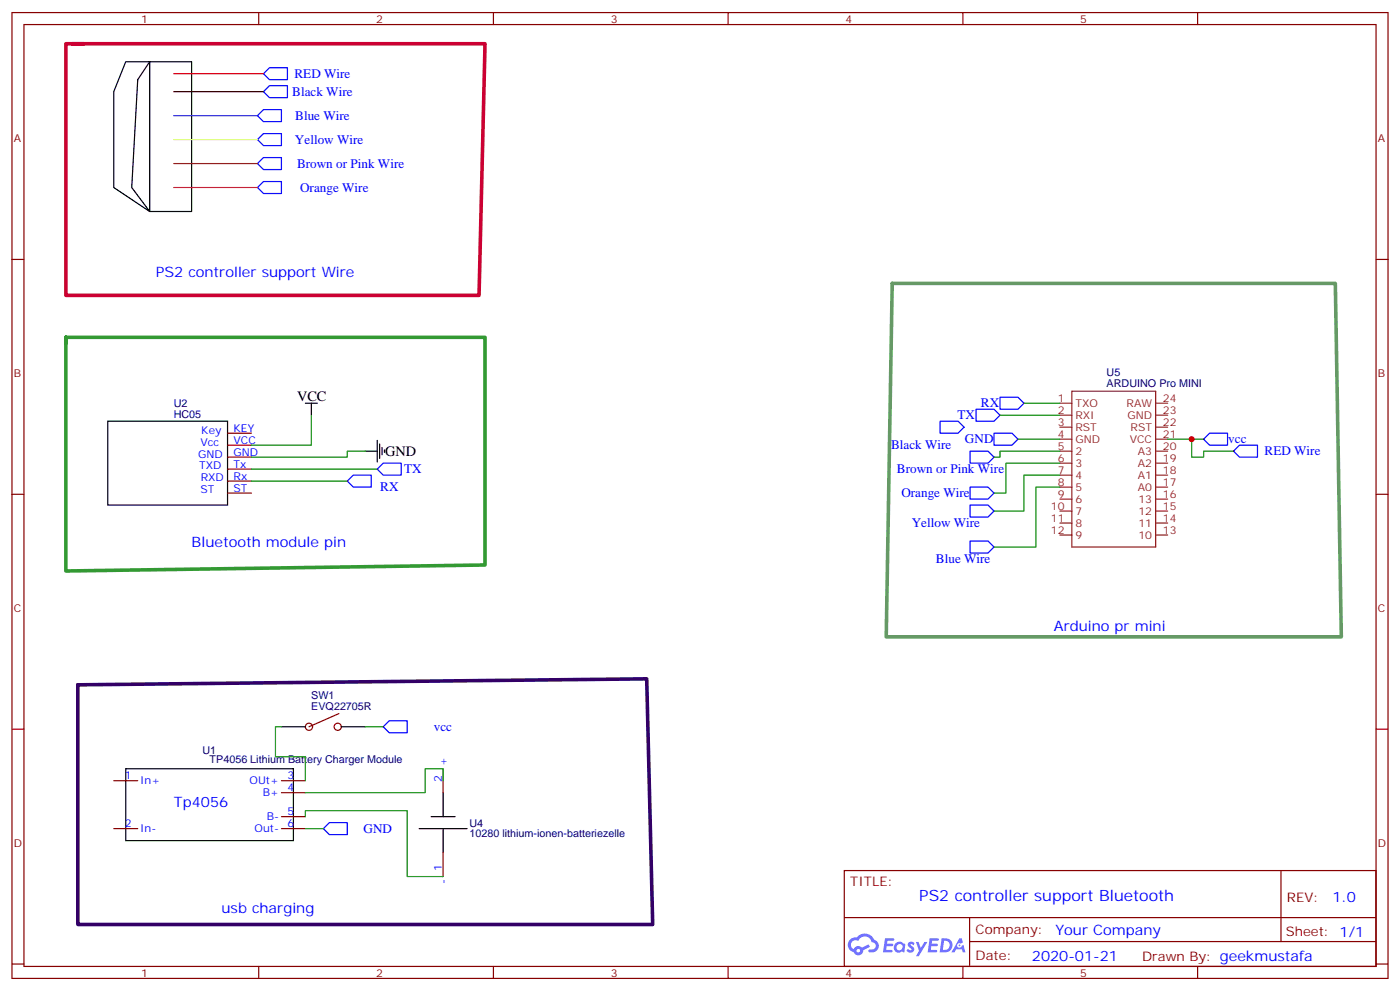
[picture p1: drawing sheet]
<svg xmlns="http://www.w3.org/2000/svg" width="412mm" height="292mm" viewBox="0 0 412 292" stroke-linecap="round" stroke-linejoin="round" font-family="sans-serif">
<path d="M37 18.2l-3.5 8.8v28.2l10.6 7.1-5.3-7.1 1.8-31.7 3.5-5.3h12.3v44.1h-12.3v-44.1z" fill="none" stroke="#000" stroke-width=".35"/>
<path d="M19.4 99.3h123.5v67l-123.5 1.8v-68.8v1.8" fill="none" stroke="#393" stroke-width="1.1"/>
<path d="M22.9 201.6l167.6-1.8 1.8 72.4h-169.4z" fill="none" stroke="#306" stroke-width="1.1"/>
<path d="M262.8 83.4h130.5l1.8 104.1h-134z" fill="none" stroke="#696" stroke-width="1.1"/>
<path d="M21.2 12.9h121.7l-1.8 74.1h-121.7v-74.1h5.3" fill="none" stroke="#c03" stroke-width="1.1"/>
<g fill="none" stroke="#870000" stroke-width=".35">
<path d="M3.5 3.7h405.4v284.3h-405.4zM7.1 7.2h398.2v277.3h-398.2zM76.2 3.7v3.5M145.3 3.7v3.5M214.5 3.7v3.5M283.6 3.7v3.5M352.8 3.7v3.5M3.5 76.4h3.6M405.3 76.4h3.6M3.5 145.5h3.6M405.3 145.5h3.6M3.5 214.7h3.6"/>
<path d="M405.3 214.7h3.6M248.7 256.3h156.6v28.2h-156.6zM377.3 256.3v20.9M248.7 270.1h156.5M285.6 277.2h119.6M285.6 270.1v14.2M3.5 283.8h3.6M76.2 284.5v3.5M145.3 284.5v3.5M214.5 284.5v3.5M283.6 284.5v3.5M352.8 284.5v3.5"/>
<path d="M405.3 283.8h3.6"/>
</g>
<g fill="#5487ff">
<path d="M267.7 277.5a1.22 1.22 0 0 1 1.7 .2l-.4 .6a.47 .47 0 0 0-.3-.4 .47 .47 0 0 0-.5 .2l.1 .2a1.14 1.14 0 0 1 .8 1.8 1.14 1.14 0 0 1-1.9 0l-.2-.2 .5-.6 .7 .5a.29 .29 0 0 0 .3-.3 .29 .29 0 0 0-.2-.3 1.04 1.04 0 0 1-.6-1.7z"/>
<path d="M260.7 276.2h2.4l.3 .2-.2 .5-1.8 .1-.1 .8h1.5l.3 .4-.3 .4h-1.6l-.2 1.1h1.7l.2 .3-.2 .3-2.6 .1z"/>
<path d="M273.8 276.2h2.4l.3 .2-.1 .5-1.8 .1-.2 .8h1.6l.3 .4-.4 .4-1.6-.1-.1 1.1 1.7 .1 .2 .3-.2 .3-2.6 .1z"/>
<path d="M282.6 276.2h.7l.3 1.3-.6 .3a.69 .69 0 0 0-1 .3 .69 .69 0 0 0 .4 .9 .69 .69 0 0 0 .9-.6l.5-.2 .6 2.2h-.8l-.2-.9h-1.8l-.5 .9h-.8z"/>
<path d="M269.8 277.3h.8l.6 1.8 1.1-1.8h.9l-2.6 4.2h-.8l.9-1.5z"/>
<path d="M277.4 276.2l-.6 4.2h1.3a2.11 2.11 0 0 0 2.5-2.1 2.11 2.11 0 0 0-2.5-2.1zM278.1 277a1.39 1.39 0 0 1 1.7 1.4 1.39 1.39 0 0 1-1.8 1.2h-.3z"/>
<path d="M263.7 277.8a1.54 1.54 0 0 0-.1 2.2 1.54 1.54 0 0 0 2.2 .1l.6 .3 .3-2.3-.2-.3h-.4a1.49 1.49 0 0 0-2.4 0zM264 278.8a.94 .94 0 0 1 1.8 0 .94 .94 0 0 1-1.8 0z"/>
<path d="M250.4 276.6a2.18 2.18 0 0 0 1.1 3.7 1.44 1.44 0 0 0 1.6 .9 1.44 1.44 0 0 0 1.2-1.4l2-1.1-.5-.7-1.9 1a1.47 1.47 0 0 0-2.4 .4 1.39 1.39 0 0 1-.7-1.9 1.39 1.39 0 0 1 2-.5 2.12 2.12 0 0 1 2.2-1.3 2.12 2.12 0 0 1 1.9 1.7 1.14 1.14 0 0 1 1.1 1.4 1.14 1.14 0 0 1-1.7 .7 .43 .43 0 0 0-.5 .4 .43 .43 0 0 0 .4 .5 1.98 1.98 0 0 0 2.5-1.2 1.98 1.98 0 0 0-1.2-2.6 3.1 3.1 0 0 0-5.3-.6l-.9 .1zM252.3 279.9a.55 .55 0 0 1 1.1 0 .55 .55 0 0 1-1.1 0z"/>
<circle cx="282.6" cy="278.3" r=".26"/>
</g>
<g fill="none" stroke="#000" stroke-width=".35">
<path d="M90 118.7h3.5M91.7 118.7v3.5M31.7 124h35.3v24.7h-35.3zM107.6 132.8h3.5M111.1 129.6v6.4M111.8 130.7v4.2M112.5 131.8v2.1M113.2 132.5v.7M82.9 214h7.1M100.5 214h7.1M37 226.3h49.4v21.2h-49.4zM130.5 233.4v7"/>
<path d="M123.5 243.9h14.1M127 240.4h7.1M130.5 243.9v7.1"/>
</g>
<g fill="none" stroke="#870000" stroke-width=".35">
<path d="M67 131.1h7.1M67 134.6h7.1M67 138.1h7.1M67 127.5h7.1M67 141.6h7.1M67 145.2h7.1M99.8 210.1l-8.8 3.9M33.5 229.8h7.1M82.9 229.8h7.1M82.9 233.4h7.1M130.5 226.3v7.1M33.5 243.9h7.1"/>
<path d="M82.9 243.9h7.1M82.9 240.4h7.1M130.5 251v7.1"/>
<circle cx="91" cy="214" r="1.06"/>
<circle cx="99.5" cy="214" r="1.06"/>
</g>
<g fill="none" stroke="#8c2424" stroke-width=".35">
<path d="M312.2 118.7h3.5M315.7 115.2h24.7v45.8h-24.7zM340.4 118.7h3.6M312.2 132.8h3.5M312.2 136.3h3.5M312.2 139.9h3.5M312.2 129.3h3.5M312.2 122.2h3.5M312.2 125.8h3.5M340.4 132.8h3.6M340.4 136.3h3.6M340.4 139.9h3.6"/>
<path d="M340.4 129.3h3.6M340.4 122.2h3.6M340.4 125.8h3.6M312.2 143.4h3.5M312.2 146.9h3.5M312.2 150.5h3.5M312.2 154h3.5M312.2 157.5h3.5M340.4 143.4h3.6M340.4 146.9h3.6M340.4 150.5h3.6M340.4 154h3.6"/>
<path d="M340.4 157.5h3.6"/>
</g>
<g fill="none" stroke="#00f" stroke-width=".35">
<path d="M75.8 34l1.8-1.7h5.3v3.5h-5.3zM77.6 21.7l1.8-1.8h5.3v3.6h-5.3zM79.4 25.2h5.3v3.6h-5.3l-1.8-1.8zM75.8 41.1l1.8-1.8h5.3v3.6h-5.3zM75.8 48.2l1.8-1.8h5.3v3.5h-5.3zM77.6 53.4h5.3v3.6h-5.3l-1.8-1.8zM294.6 116.9h5.3l1.7 1.8-1.7 1.8h-5.3zM112.9 136.3h5.3v3.6h-5.3l-1.8-1.8zM276.9 124h5.3l1.8 1.8-1.8 1.7h-5.3zM285.8 132.8h5.2l1.8 1.8-1.8 1.7h-5.2zM287.5 120.5h5.3l1.8 1.7-1.8 1.8h-5.3zM292.8 127.5h5.3l1.8 1.8-1.8 1.8h-5.3z"/>
<path d="M354.5 129.3l1.8-1.8h5.3v3.6h-5.3zM363.4 132.8l1.7-1.7h5.3v3.5h-5.3zM102.3 141.6l1.8-1.7h5.3v3.5h-5.3zM285.8 143.4h5.2l1.8 1.8-1.8 1.7h-5.2zM285.8 148.7h5.2l1.8 1.8-1.8 1.7h-5.2zM285.8 159.3h5.2l1.8 1.7-1.8 1.8h-5.2zM112.9 214l1.8-1.8h5.2v3.5h-5.2zM95.2 243.9l1.8-1.7h5.3v3.5h-5.3z"/>
</g>
<g fill="none" stroke="#008700" stroke-width=".35">
<path d="M301.6 118.7h10.6M74.1 138.1h37M91.7 122.2v8.9h-17.6M107.6 132.8h-5.3v1.8h-28.2M294.6 122.2h17.6M299.9 129.3h12.3M312.2 132.8h-17.6v1.8h-1.8M312.2 136.3h-15.9v8.9h-3.5M312.2 139.9h-10.6v10.6h-8.8M344 129.3h10.5M351 129.3v5.3h3.5v-1.8h8.9M74.1 141.6h28.2"/>
<path d="M312.2 143.4h-7v17.6h-12.4M82.9 214h-1.8v8.8h8.9v7M107.6 214h5.3M130.5 229.8v-3.5h-5.3v7.1h-35.2M90 240.4v-1.7h29.9v19.4h10.6M90 243.9h5.2"/>
</g>
<path d="M51.2 21.7h26.4" fill="none" stroke="#f00" stroke-width=".35"/>
<path d="M51.2 27h26.4" fill="none" stroke="#300" stroke-width=".35"/>
<path d="M51.2 34h24.6" fill="none" stroke="#30c" stroke-width=".35"/>
<path d="M51.2 41.1h24.6" fill="none" stroke="#cf3" stroke-width=".35"/>
<path d="M51.2 55.2h24.6" fill="none" stroke="#f60" stroke-width=".35"/>
<path d="M51.2 48.2h24.6" fill="none" stroke="#960" stroke-width=".35"/>
<circle cx="351" cy="129.3" r=".88" fill="#c00"/>
<text font-size="4.6" fill="#00f" x="270.8" y="265.3">PS2 controller support Bluetooth</text>
<g font-size="4.2" fill="#00f">
<text x="45.9" y="81.7">PS2 controller support Wire</text>
<text x="56.4" y="161">Bluetooth module pin</text>
<text x="310.4" y="185.7">Arduino pr mini</text>
<text x="51.2" y="237.6">Tp4056</text>
<text x="65.3" y="268.6">usb charging</text>
<text x="392.5" y="265.6">1.0</text>
<text x="310.9" y="275.1">Your Company</text>
<text x="304" y="282.9">2020-01-21</text>
</g>
<g font-size="4.2">
<text x="87.5" y="118">VCC</text>
<text x="113.4" y="134.2">GND</text>
</g>
<g font-size="3.9" fill="#00f">
<text x="86.8" y="22.9">RED Wire</text>
<text x="86.1" y="28.2">Black Wire</text>
<text x="87" y="35.3">Blue Wire</text>
<text x="86.9" y="42.3">Yellow Wire</text>
<text x="87.5" y="49.4">Brown or Pink Wire</text>
<text x="88.4" y="56.4">Orange Wire</text>
<text x="288.9" y="119.9">RX</text>
<text x="282.1" y="123.5">TX</text>
<text x="284.3" y="130.5">GND</text>
<text x="361.8" y="130.5">vcc</text>
<text x="262.5" y="132.3">Black Wire</text>
<text x="372.5" y="134.1">RED Wire</text>
<text x="119" y="139.4">TX</text>
<text x="264.2" y="139.3">Brown or Pink Wire</text>
<text x="112" y="144.7">RX</text>
<text x="265.5" y="146.4">Orange Wire</text>
<text x="268.6" y="155.2">Yellow Wire</text>
<text x="275.7" y="165.8">Blue Wire</text>
<text x="127.8" y="215.2">vcc</text>
<text x="107.1" y="245.2">GND</text>
</g>
<g font-size="3.9" fill="#800">
<text x="250.5" y="260.9">TITLE:</text>
<text x="379.1" y="265.6">REV:</text>
<text x="287.4" y="275.1">Company:</text>
<text x="378.7" y="275.7">Sheet: 1/1</text>
<text x="287.4" y="282.8">Date:</text>
<text x="336.4" y="282.8">Drawn By: geekmustafa</text>
</g>
<g font-size="3.2" fill="#800">
<text x="41.6" y="6.7">1</text>
<text x="110.8" y="6.7">2</text>
<text x="179.9" y="6.7">3</text>
<text x="249.1" y="6.7">4</text>
<text x="318.2" y="6.7">5</text>
<text x="4.1" y="41.8">A</text>
<text x="405.9" y="41.8">A</text>
<text x="4.1" y="110.9">B</text>
<text x="405.9" y="110.9">B</text>
<text x="4.1" y="180.1">C</text>
<text x="405.9" y="180.1">C</text>
<text x="4.1" y="249.2">D</text>
<text x="405.9" y="249.2">D</text>
<text x="41.6" y="287.5">1</text>
<text x="110.8" y="287.5">2</text>
<text x="179.9" y="287.5">3</text>
<text x="249.1" y="287.5">4</text>
<text x="318.2" y="287.5">5</text>
</g>
<g font-size="3.2" fill="#000080">
<text x="326" y="113.9">ARDUINO Pro MINI</text>
<text x="326" y="110.8">U5</text>
<text x="51.2" y="119.7">U2</text>
<text x="51.2" y="122.9">HC05</text>
<text x="91.7" y="209">EVQ22705R</text>
<text x="91.7" y="205.8">SW1</text>
<text x="59.6" y="221.9">U1</text>
<text x="61.7" y="224.5">TP4056 Lithium Battery Charger Module</text>
<text x="138.3" y="243.4">U4</text>
<text x="138.3" y="246.5">10280 lithium-ionen-batteriezelle</text>
</g>
<g font-size="3.2" fill="#8d2323">
<text x="311.6" y="118.4">1</text>
<text x="316.8" y="119.8">TXO</text>
<text x="331.9" y="119.8">RAW</text>
<text x="342.5" y="118.4">24</text>
<text x="311.6" y="125.4">3</text>
<text x="311.6" y="121.9">2</text>
<text x="316.8" y="123.3">RXI</text>
<text x="332.1" y="123.3">GND</text>
<text x="342.5" y="121.9">23</text>
<text x="342.5" y="125.4">22</text>
<text x="311.6" y="128.9">4</text>
<text x="316.8" y="130.4">GND</text>
<text x="316.8" y="126.8">RST</text>
<text x="332.8" y="130.4">VCC</text>
<text x="333" y="126.8">RST</text>
<text x="342.5" y="128.9">21</text>
<text x="311.6" y="132.5">5</text>
<text x="311.6" y="136">6</text>
<text x="316.8" y="133.9">2</text>
<text x="316.8" y="137.4">3</text>
<text x="335.2" y="137.4">A2</text>
<text x="335.2" y="133.9">A3</text>
<text x="342.5" y="136">19</text>
<text x="342.5" y="132.5">20</text>
<text x="311.6" y="139.5">7</text>
<text x="311.6" y="143.1">8</text>
<text x="316.8" y="140.9">4</text>
<text x="335.2" y="140.9">A1</text>
<text x="342.5" y="143.1">17</text>
<text x="342.5" y="139.5">18</text>
<text x="311.6" y="146.6">9</text>
<text x="316.8" y="144.5">5</text>
<text x="316.8" y="148">6</text>
<text x="335.2" y="144.5">A0</text>
<text x="335.3" y="148">13</text>
<text x="342.5" y="146.6">16</text>
<text x="309.6" y="150.1">10</text>
<text x="309.6" y="153.6">11</text>
<text x="316.8" y="151.5">7</text>
<text x="316.8" y="155">8</text>
<text x="335.3" y="155">11</text>
<text x="335.3" y="151.5">12</text>
<text x="342.5" y="153.6">14</text>
<text x="342.5" y="150.1">15</text>
<text x="309.6" y="157.2">12</text>
<text x="316.8" y="158.6">9</text>
<text x="335.3" y="158.6">10</text>
<text x="342.5" y="157.2">13</text>
</g>
<g font-size="3.2" fill="#00f">
<text x="59.1" y="131.4">Vcc</text>
<text x="59.3" y="127.9">Key</text>
<text x="68.8" y="130.7">VCC</text>
<text x="68.8" y="127.2">KEY</text>
<text x="58.3" y="134.9">GND</text>
<text x="68.8" y="134.2">GND</text>
<text x="68.8" y="137.8">Tx</text>
<text x="58.7" y="138.1">TXD</text>
<text x="59.1" y="141.6">RXD</text>
<text x="68.8" y="141.3">Rx</text>
<text x="59" y="145.2">ST</text>
<text x="68.8" y="144.8">ST</text>
<text x="131.6" y="225.6" transform="rotate(-90 131.6 225.6)">+</text>
<text x="36.8" y="229.5">1</text>
<text x="41.3" y="230.9">In+</text>
<text x="73.5" y="230.9">OUt+</text>
<text x="84.7" y="229.5">3</text>
<text x="84.7" y="233">4</text>
<text x="130.2" y="230.1" transform="rotate(-90 130.2 230.1)">2</text>
<text x="77.4" y="234.4">B+</text>
<text x="36.8" y="243.6">2</text>
<text x="41.3" y="245">In-</text>
<text x="75" y="245">Out-</text>
<text x="78.6" y="241.5">B-</text>
<text x="84.7" y="243.6">6</text>
<text x="84.7" y="240.1">5</text>
<text x="130.2" y="256.3" transform="rotate(-90 130.2 256.3)">1</text>
<text x="131.6" y="260.2" transform="rotate(-90 131.6 260.2)">-</text>
</g>
</svg>
